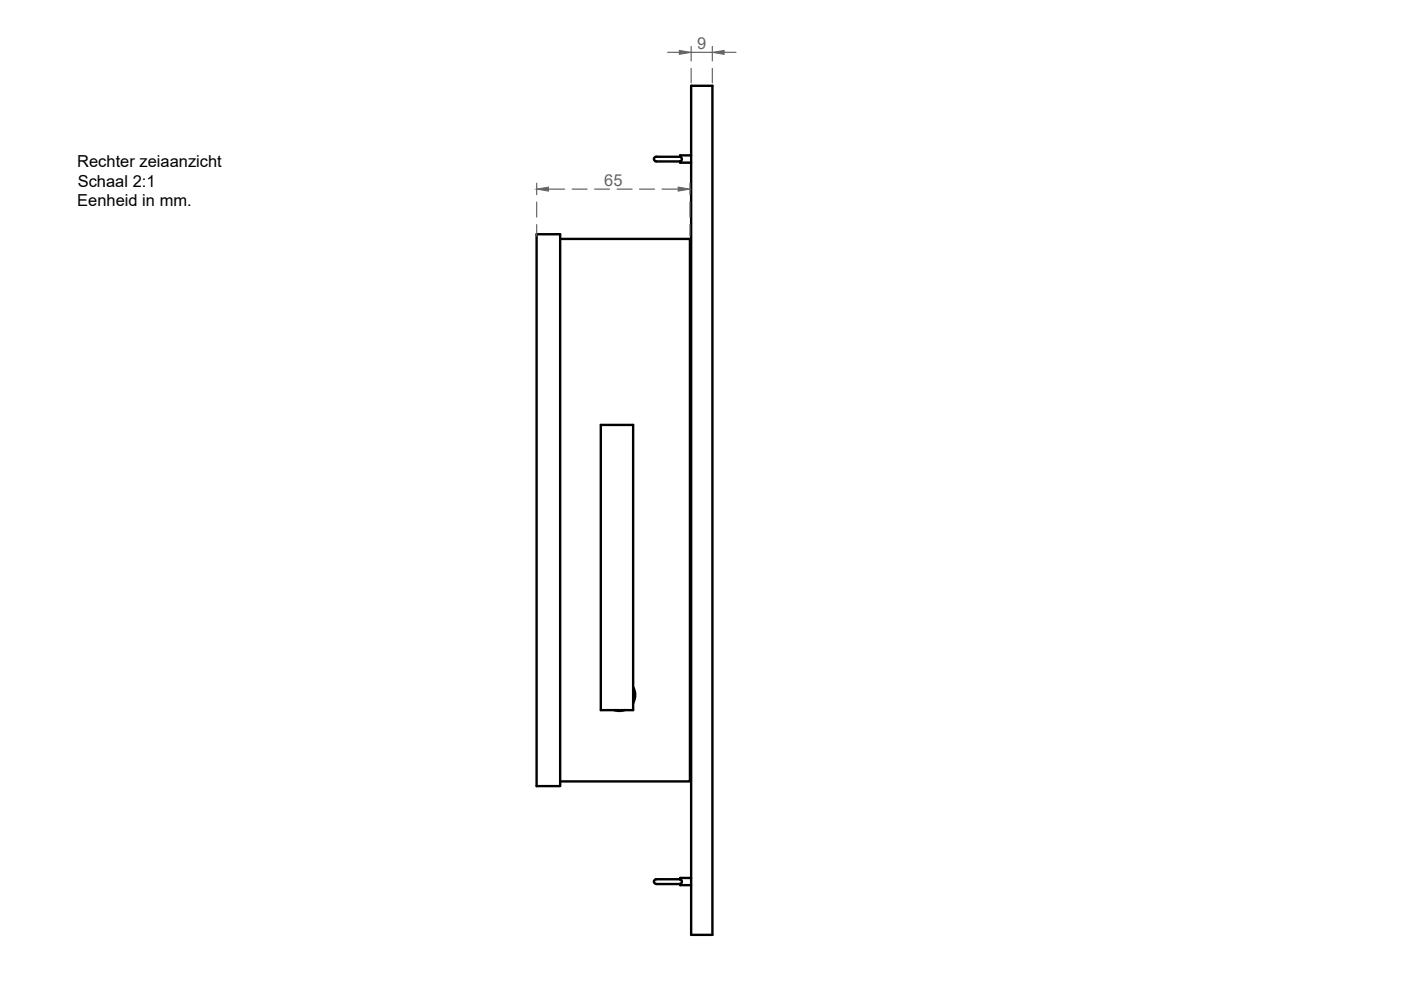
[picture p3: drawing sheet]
<svg xmlns="http://www.w3.org/2000/svg" width="297mm" height="210mm" viewBox="0 0 297 210" stroke-linecap="round" stroke-linejoin="round" font-family="sans-serif">
<!-- layer: MD_Visible -->
<path d="M146.5 18.2h4.5v180h-4.5zM139.1 34.2h5M144.2 33.2h-4.7a.53 .53 0 0 0-.8 .3 .53 .53 0 0 0 .4 .7M144.2 34.2h-.1M146.5 32.9h-2.3v.3a.52 .52 0 0 1 .4 .5 .52 .52 0 0 1-.4 .5v.3h2.3M113.8 49.7h5v117h-5zM118.8 50.7h27.5v115h-27.5M127.4 90.1h6.8v60.5h-6.8zM132.4 150.6l-.9 .1-1.3-.1M134.2 145.7a3.4 3.4 0 0 1 0 3.3M144.2 186.4h-3.8a2.21 2.21 0 0 0-1.7 .3 .6 .6 0 0 0 .1 .6 .6 .6 0 0 0 .7 .1h4.7M146.5 186.1h-2.3v.3a.51 .51 0 0 1 .4 .5 .51 .51 0 0 1-.4 .5v.3h2.3" fill="none" stroke="#000" stroke-width=".51"/>
<!-- layer: 0 -->
<g fill="none" stroke="#636466" stroke-width=".25">
<path d="M141.5 11.1h2.5M146.5 9.8v3.1M146.5 14.5v3.1M146.5 11.1h4.5M151 9.8v3.1M151 14.5v3.1M153.5 11.1h2.5M113.8 38.8v2.5M146.3 38.8v2.5M113.8 42.8v3.2M113.8 47.6v2.4M116.3 40.1h3.4"/>
<path d="M121.3 40.1h3.2M126.1 40.1h3.1M130.8 40.1h3.2M135.6 40.1h3.2M140.4 40.1h3.4M146.3 42.8v3.2M146.3 47.6v2.4"/>
</g>
<g fill="#636466" stroke="#636466" stroke-width=".21">
<path d="M144 10.7l2.5 .4-2.5 .4z"/>
<path d="M151 11.1l2.5-.4v.8z"/>
<path d="M143.8 39.7l2.5 .4-2.5 .4z"/>
<path d="M113.8 40.1l2.5-.4v.8z"/>
</g>
<g font-size="3.5" fill="#636466">
<text x="147.8" y="10.4">9</text>
<text x="128.1" y="39.4">65</text>
</g>
<g font-size="3.5">
<text x="16.4" y="35.4">Rechter zeiaanzicht</text>
<text x="16.5" y="39.6">Schaal 2:1</text>
<text x="16.4" y="43.7">Eenheid in mm.</text>
</g>
</svg>
